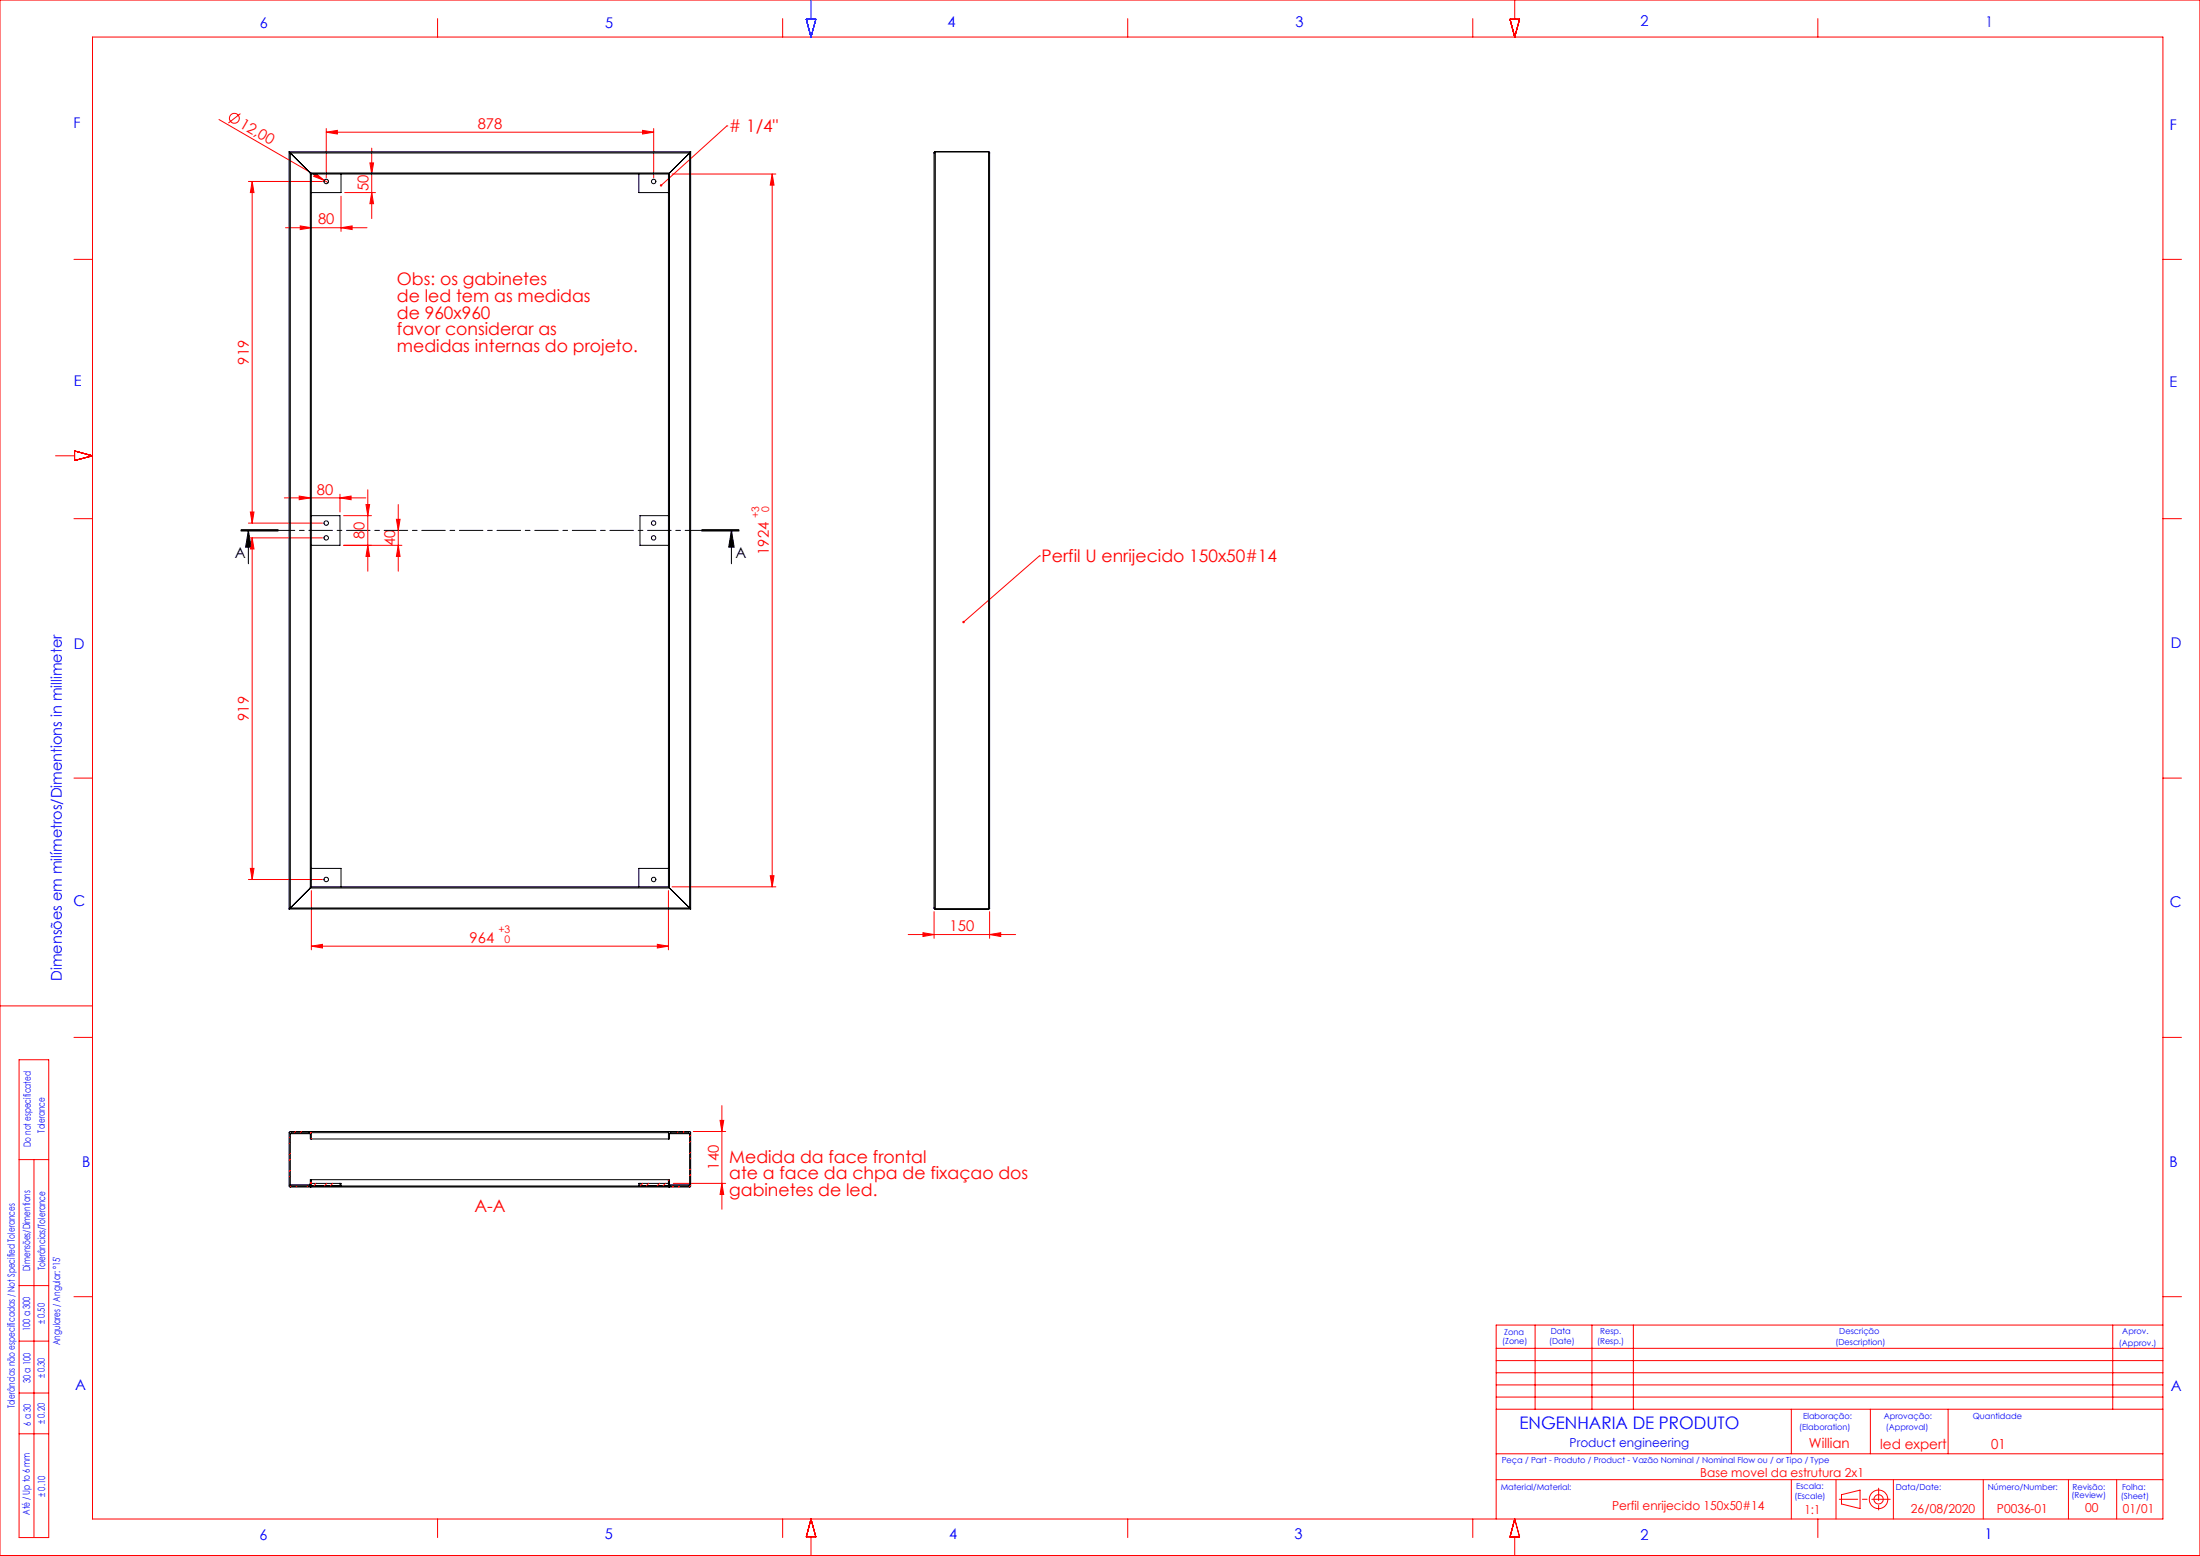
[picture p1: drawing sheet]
<svg xmlns="http://www.w3.org/2000/svg" width="594mm" height="420mm" viewBox="0 0 594 420" stroke-linecap="round" stroke-linejoin="round" font-family="sans-serif">
<g fill="none" stroke="#f00" stroke-width=".27">
<path d="M0 0h594v420h-594zM25 10h559v400h-559zM118.1 5v5M211.3 5v5M304.5 5v5M397.7 5v5M407.7 5.2h2.6l-1.3 4.8zM409 0v5.2M490.8 5v5M59.1 32.3l28.5 16.4M64.9 30.7l-3.2 2.5M88.1 35.7l3-.5v1z"/>
<path d="M88.1 34.7v13.3M88.1 35.7h88.4M100.4 40v19M173.5 35.2l3 .5-3 .5zM176.5 34.7v13.3M196.3 34h.1M196.3 34l-17.8 16M67.1 49h20M68.1 49l.5 3h-1zM68.1 49v92.2M85.2 46.8l2.4 1.9-2.9-1.1zM87.6 48.7l1 .6"/>
<path d="M92.1 53v9.5M93.1 52h8.3M99.9 44h1l-.5 3zM100.4 52l.5 3h-1zM181.5 47h28M208.5 47l.5 3h-1zM208.5 47v192.4M20 70h5M77.1 61.5h22M81.1 61l3 .5-3 .5zM92.1 61.5l3-.5v1zM584 70h5"/>
<path d="M15 123h5.1M20 140h5M20.1 121.7l4.9 1.3-4.9 1.3zM67.6 138.2h1l-.5 3zM76.8 134.4h22M80.8 133.9l3 .5-3 .5zM91.8 134.4l3-.5v1zM91.8 133.4v4.8M92.8 139.2h7.5M98.8 136.2h1l-.5 3zM99.3 132.2v22M107.5 136.2v18"/>
<path d="M584 140h5M67.1 141.2h20M67.1 145.2h20M68.1 145.2l.5 3h-1zM68.1 145.2v92.2M92.8 147.2h15.7M99.3 147.2l.5 3h-1zM107 140.2h1l-.5 3zM107.5 147.2l.5 3h-1zM280.6 150.1h.1M280.6 150.1l-20.4 17.8M20 210h5"/>
<path d="M584 210h5M67.1 237.4h20M67.6 234.4h1l-.5 3zM181.5 239.4h28M208 236.4h1l-.5 3zM84.1 255.4l3-.5v1zM84.1 240.4v16M84.1 255.4h96.4M177.5 254.9l3 .5-3 .5zM180.5 240.4v16M245.2 252.3h29M249.2 251.8l3 .5-3 .5z"/>
<path d="M252.2 246.1v7.2M267.2 252.3l3-.5v1zM267.2 246.1v7.2M0 271.5h25M5.2 286h8v129h-8zM20 280h5M194.9 298.4v28M584 280h5M5.2 313h8M9.2 313v102M181.8 319.4h14.1M187.2 305.4h8.7"/>
<path d="M194.4 302.4h1l-.5 3zM194.9 319.4l.5 3h-1zM5.2 347h8M20 350h5M414.5 357.7v22.7M429.8 357.7v22.7M441 357.7v22.7M570.4 357.7v22.7M584 350h5M584 357.7h-180v52.3M5.2 376h8M5.2 362h8"/>
<path d="M404 363.9h180M404 367.3h180M404 370.5h180M404 373.8h180M404 377.1h180M5.2 387h8M404 399.4h180M404 392.4h180M404 380.4h180M483.7 399.4v10.6M483.7 380.4v12M495.7 399.4v10.6"/>
<path d="M505 380.4v12M511.2 399.4v10.6M526 380.4v12M535.5 399.4v10.6M558.5 399.4v10.6M571.5 399.4v10.6M118.1 410v5M211.3 410v5M219 410l1.3 4.8h-2.6zM219 414.8v5.2M304.5 410v5M397.7 410v5"/>
<path d="M409 410l1.3 4.8h-2.6zM409 414.8v5.2M490.8 410v5M497.2 403.5l5-1.3v5l-5-1.2z"/>
<circle cx="63.3" cy="31.9" r="1.34"/>
<circle cx="507.2" cy="404.7" r="1.26"/>
<circle cx="507.2" cy="404.7" r="2.51"/>
</g>
<path d="M507.2 401.7v6" fill="none" stroke="#f00" stroke-width=".27" stroke-dasharray="6.3 1.3 1.3 1.3" stroke-dashoffset="3"/>
<path d="M496.6 404.7h13.8" fill="none" stroke="#f00" stroke-width=".27" stroke-dasharray="6.3 1.3 1.3 1.3" stroke-dashoffset="1.4"/>
<path d="M217.7 5.2h2.6l-1.3 4.8zM219 0v5.2" fill="none" stroke="#00f" stroke-width=".27"/>
<path d="M65.1 143.3h10zM65.1 143.2h10M65.1 143h10M67.1 143.2l.7 4.5h-1.5zM67.1 143.2v9M189.5 143.2h10M189.5 143h10M189.5 143.3h10M197.5 143.2l.7 4.5h-1.5zM197.5 143.2v9" fill="none" stroke="#000" stroke-width=".27"/>
<path d="M199.5 143.2h-134.4" fill="none" stroke="#000" stroke-width=".27" stroke-dasharray="6.3 1.3 1.3 1.3" stroke-dashoffset="2"/>
<path d="M197.5 143.2l.7 4.5h-1.5zM67.1 143.2l.7 4.5h-1.5z" fill="#000"/>
<g fill="#f00">
<path d="M85.2 46.8l2.4 1.9-2.9-1.1z"/>
<path d="M194.4 302.4h1l-.5 3zM194.9 319.4l.5 3h-1z"/>
<path d="M178.3 49.8v.5l.2-.3-.2 .3a.33 .33 0 0 0 .4 0 .33 .33 0 0 0 0-.5 .33 .33 0 0 0-.4 0zM259.9 167.7v.4l.3-.2-.3 .2a.34 .34 0 0 0 .5 .1 .34 .34 0 0 0 0-.5 .34 .34 0 0 0-.5 0z"/>
<path d="M107 140.2h1l-.5 3zM107.5 147.2l.5 3h-1z"/>
<path d="M88.1 35.7l3-.5v1zM173.5 35.2l3 .5-3 .5zM81.1 61l3 .5-3 .5zM92.1 61.5l3-.5v1zM80.8 133.9l3 .5-3 .5zM91.8 134.4l3-.5v1zM249.2 251.8l3 .5-3 .5zM267.2 252.3l3-.5v1z"/>
<path d="M177.5 254.9l3 .5-3 .5zM84.1 255.4l3-.5v1z"/>
<path d="M100.4 52l.5 3h-1zM99.9 44h1l-.5 3z"/>
<path d="M208.5 47l.5 3h-1zM208 236.4h1l-.5 3zM68.1 49l.5 3h-1zM67.6 138.2h1l-.5 3zM68.1 145.2l.5 3h-1zM67.6 234.4h1l-.5 3zM98.8 136.2h1l-.5 3zM99.3 147.2l.5 3h-1z"/>
</g>
<g fill="none" stroke="#000" stroke-width=".27">
<path d="M78.1 41l.3 .3M78.1 41v204.4M78.1 41h108.4M78.4 41.3v203.8M78.4 41.3l5.4 5.4M78.4 41.3h107.8M83.8 46.7l.3 .3M83.8 46.7v193M83.8 46.7h97M84.1 47v192.4M84.1 47h96.4M92.1 47v5h-8"/>
<path d="M172.5 47v5h8M180.5 47v192.4M180.8 46.7l-.3 .3M180.8 46.7v193M186.2 41.3l-5.4 5.4M186.2 41.3v203.8M186.5 41l-.3 .3M186.5 41v204.4M252.5 41l-.3 .2v203.9M252.5 41h14.4M252.5 41v204.4M266.9 41l.3 .2v204l-.3 .2"/>
<path d="M266.9 41v204.4M84.1 139.2h7.7v8h-7.7M180.5 139.2h-7.7v8h7.7M83.8 239.7l-5.4 5.4M83.8 239.7h97M84.1 239.4l-.3 .3M84.1 234.4h8v5M84.1 239.4h96.4M180.5 239.4l.3 .3M180.5 234.4h-8v5M180.8 239.7l5.4 5.4M78.1 245.4h108.4"/>
<path d="M78.4 245.1l-.3 .3M78.4 245.1h107.8M186.2 245.1l.3 .3M252.2 245.1l.3 .3M252.5 245.4h14.4M78.2 305.5l108-.1 .3 .3v14.5l-.2 .2h-108l-.2-.2zM78.4 306l.2-.3h5l.2 .3M78.4 319.8l5.4 .1-.3 .2h-4.9zM78.4 306v13.8M78.4 306h5.4M83.8 305.4l.3 .3M83.8 319.4h8.3v.7h-8.3v-1.7h97v1.7h-8.3v-.7h8.3"/>
<path d="M83.8 306v1.4h97v-1.4M84.1 305.7v1.7M84.1 318.4v1.7M84.1 305.7h96.4M91.8 319.4v.7M172.8 319.4v.7M180.5 305.7v1.7M180.5 318.4v1.7M180.8 319.8h5.4l-.3 .3h-4.9zM180.8 306l.2-.3h5l.2 .3M180.8 305.4l-.3 .3M180.8 306h5.4"/>
<path d="M186.2 306v13.8M84.1 320.1l-.3 .3M84.1 320.1h96.4M180.5 320.1l.3 .3"/>
<circle cx="88.1" cy="49" r=".6"/>
<circle cx="176.5" cy="49" r=".6"/>
<circle cx="88.1" cy="145.2" r=".6"/>
<circle cx="88.1" cy="141.2" r=".61"/>
<circle cx="176.5" cy="145.2" r=".59"/>
<circle cx="176.5" cy="141.2" r=".6"/>
<circle cx="88.1" cy="237.4" r=".61"/>
<circle cx="176.5" cy="237.4" r=".61"/>
</g>
<g fill="none" stroke="#f00" stroke-width=".27">
<path d="M78.4 308.5l-.3 .2M78.4 312.9l-.3 .3M78.4 317.4l-.3 .3M78.4 306.9l-.3 .2M78.4 311.3l-.3 .4M78.4 315.9l-.3 .2M79.8 305.4l-.3 .3M81.4 305.4l-.3 .3M83.8 319.4h.1M84.1 307.3l-.2 .1M84.1 305.7l-.3 .2M84.1 319.1l-.3 .3"/>
<path d="M85.4 319.4l-.7 .7M88.3 319.4l-.7 .7M89.9 319.4l-.7 .7M173.6 319.4l-.7 .7M175.2 319.4l-.7 .7M178.1 319.4l-.7 .7M179.7 319.4l-.7 .7M180.7 318.4l-.2 .2M183.1 305.4l-.3 .3M184.7 305.4l-.3 .3M186.5 308.1l-.3 .3M186.5 312.6l-.3 .3"/>
<path d="M186.5 317.1l-.3 .3M186.5 306.5l-.3 .3M186.5 311l-.3 .3M186.5 315.5l-.3 .3M186.5 320l-.4 .4M78.6 320.1l-.3 .3M80.2 320.1l-.3 .3M83.1 320.1l-.3 .3M181.9 320.1l-.3 .3M183.4 320.1l-.2 .3"/>
</g>
<g font-size="4.7" fill="#f00">
<text x="196.8" y="35.7"># 1/4&quot;</text>
<text x="107.2" y="77">Obs: os gabinetes</text>
<text x="107.2" y="81.5">de led tem as medidas</text>
<text x="107.2" y="86">de 960x960</text>
<text x="107.2" y="90.6">favor considerar as</text>
<text x="107.2" y="95.1">medidas internas do projeto.</text>
<text x="281.2" y="151.7">Perfil U enrijecido 150x50#14</text>
<text x="196.9" y="313.8">Medida da face frontal</text>
<text x="196.9" y="318.3">ate a face da chpa de fixaçao dos</text>
<text x="196.9" y="322.9">gabinetes de led.</text>
<text x="128.1" y="327.2">A-A</text>
</g>
<text font-size="4.7" fill="#00f" x="410.3" y="385.6">ENGENHARIA DE PRODUTO</text>
<g font-size="4" fill="#00f">
<text x="70.1" y="7.4">6</text>
<text x="163.4" y="7.4">5</text>
<text x="255.8" y="7.3">4</text>
<text x="349.8" y="7.4">3</text>
<text x="443" y="7">2</text>
<text x="536.1" y="7.4">1</text>
<text x="19.8" y="34.7">F</text>
<text x="585.9" y="35.1">F</text>
<text x="20" y="104.1">E</text>
<text x="585.8" y="104.5">E</text>
<text x="19.9" y="175.1">D</text>
<text x="586.1" y="174.9">D</text>
<text x="19.9" y="244.6">C</text>
<text x="585.9" y="244.9">C</text>
<text x="16.7" y="264.8" transform="rotate(-90 16.7 264.8)">Dimensões em milímetros/Dimentions in millimeter</text>
<text x="22.2" y="315.1">B</text>
<text x="585.7" y="315">B</text>
<text x="20.3" y="375.1">A</text>
<text x="586.2" y="375.4">A</text>
<text x="70.1" y="415.7">6</text>
<text x="163.3" y="415.5">5</text>
<text x="256.3" y="415.5">4</text>
<text x="349.5" y="415.3">3</text>
<text x="443" y="415.7">2</text>
<text x="535.9" y="415.3">1</text>
</g>
<g font-size="4" fill="#f00">
<text x="64.5" y="34.3" transform="rotate(30 64.5 34.3)">12,00</text>
<text x="129" y="34.8">878</text>
<text x="99.5" y="51.7" transform="rotate(-90 99.5 51.7)">50</text>
<text x="85.9" y="60.6">80</text>
<text x="67.2" y="98.4" transform="rotate(-90 67.2 98.4)">919</text>
<text x="85.6" y="133.5">80</text>
<text x="98.5" y="145.4" transform="rotate(-90 98.5 145.4)">80</text>
<text x="106.7" y="147.4" transform="rotate(-90 106.7 147.4)">40</text>
<text x="207.6" y="149.8" transform="rotate(-90 207.6 149.8)">1924</text>
<text x="67.2" y="194.6" transform="rotate(-90 67.2 194.6)">919</text>
<text x="256.4" y="251.4">150</text>
<text x="126.8" y="254.5">964</text>
<text x="194.1" y="315.7" transform="rotate(-90 194.1 315.7)">140</text>
</g>
<g font-size="4">
<text x="63.4" y="150.5">A</text>
<text x="198.6" y="150.5">A</text>
</g>
<g font-size="3.7" fill="#f00">
<text x="488.4" y="390.9">Willian</text>
<text x="507.6" y="391.1">led expert</text>
<text x="537.6" y="391.1">01</text>
</g>
<text font-size="3.3" fill="#00f" x="423.8" y="390.7">Product engineering</text>
<g font-size="3.3" fill="#f00">
<text x="459.1" y="398.6">Base movel da estrutura 2x1</text>
<text x="435.3" y="407.6">Perfil enrijecido 150x50#14</text>
<text x="487.2" y="408.6">1:1</text>
<text x="515.9" y="408.4">26/08/2020</text>
<text x="539.2" y="408.4">P0036-01</text>
<text x="563" y="408.3">00</text>
<text x="573.2" y="408.4">01/01</text>
</g>
<g font-size="2.8" fill="#f00">
<text x="205" y="139.8" transform="rotate(-90 205 139.8)">+3</text>
<text x="207.7" y="138.1" transform="rotate(-90 207.7 138.1)">0</text>
<text x="134.6" y="251.8">+3</text>
<text x="136.3" y="254.5">0</text>
</g>
<g font-size="2.7" fill="#00f">
<text x="12.1" y="305.7" transform="rotate(-90 12.1 305.7)">Tolerance</text>
<text x="8.3" y="309.7" transform="rotate(-90 8.3 309.7)">Do not especificated</text>
<text x="8.1" y="343.1" transform="rotate(-90 8.1 343.1)">Dimensões/Dimentions</text>
<text x="12.2" y="342.9" transform="rotate(-90 12.2 342.9)">Tolerâncias/Tolerance</text>
<text x="8.2" y="359.2" transform="rotate(-90 8.2 359.2)">100 a 300</text>
<text x="12.1" y="357.4" transform="rotate(-90 12.1 357.4)">± 0.50</text>
<text x="16.2" y="363.1" transform="rotate(-90 16.2 363.1)">Angulares / Angular: °15'</text>
<text x="8.2" y="373.4" transform="rotate(-90 8.2 373.4)">30 a 100</text>
<text x="12.1" y="372.1" transform="rotate(-90 12.1 372.1)">± 0.30</text>
<text x="4" y="380.2" transform="rotate(-90 4 380.2)">Tolerâncias não especificadas / Not Specified Tolerances</text>
<text x="8.3" y="384.8" transform="rotate(-90 8.3 384.8)">6 a 30</text>
<text x="12.1" y="384.4" transform="rotate(-90 12.1 384.4)">± 0.20</text>
<text x="12.2" y="404" transform="rotate(-90 12.2 404)">± 0.10</text>
<text x="8" y="408.9" transform="rotate(-90 8 408.9)">Até / Up to 6 mm</text>
</g>
<g font-size="2.3" fill="#00f">
<text x="405.6" y="362.9">(Zone)</text>
<text x="406.1" y="360.4">Zona</text>
<text x="418.3" y="362.8">(Date)</text>
<text x="418.7" y="360.1">Data</text>
<text x="431.2" y="362.8">(Resp.)</text>
<text x="432.1" y="360.1">Resp.</text>
<text x="495.6" y="363">(Description)</text>
<text x="496.6" y="360.2">Descrição</text>
<text x="572.1" y="363.3">(Approv.)</text>
<text x="573" y="360.1">Aprov.</text>
<text x="486.8" y="383">Elaboração:</text>
<text x="508.6" y="383">Aprovação:</text>
<text x="532.7" y="383">Quantidade</text>
<text x="485.8" y="386">(Elaboration)</text>
<text x="509.2" y="385.9">(Approval)</text>
<text x="405.5" y="395">Peça / Part - Produto / Product - Vazão Nominal / Nominal Flow ou / or Tipo / Type</text>
<text x="484.9" y="402">Escala:</text>
<text x="405.2" y="402.3">Material/Material:</text>
<text x="484.5" y="404.6">(Escale)</text>
<text x="511.9" y="402.2">Data/Date:</text>
<text x="536.7" y="402.2">Número/Number:</text>
<text x="559.3" y="404.2">(Review)</text>
<text x="559.6" y="402.1">Revisão:</text>
<text x="572.6" y="404.5">(Sheet)</text>
<text x="573" y="402.1">Folha:</text>
</g>
</svg>
